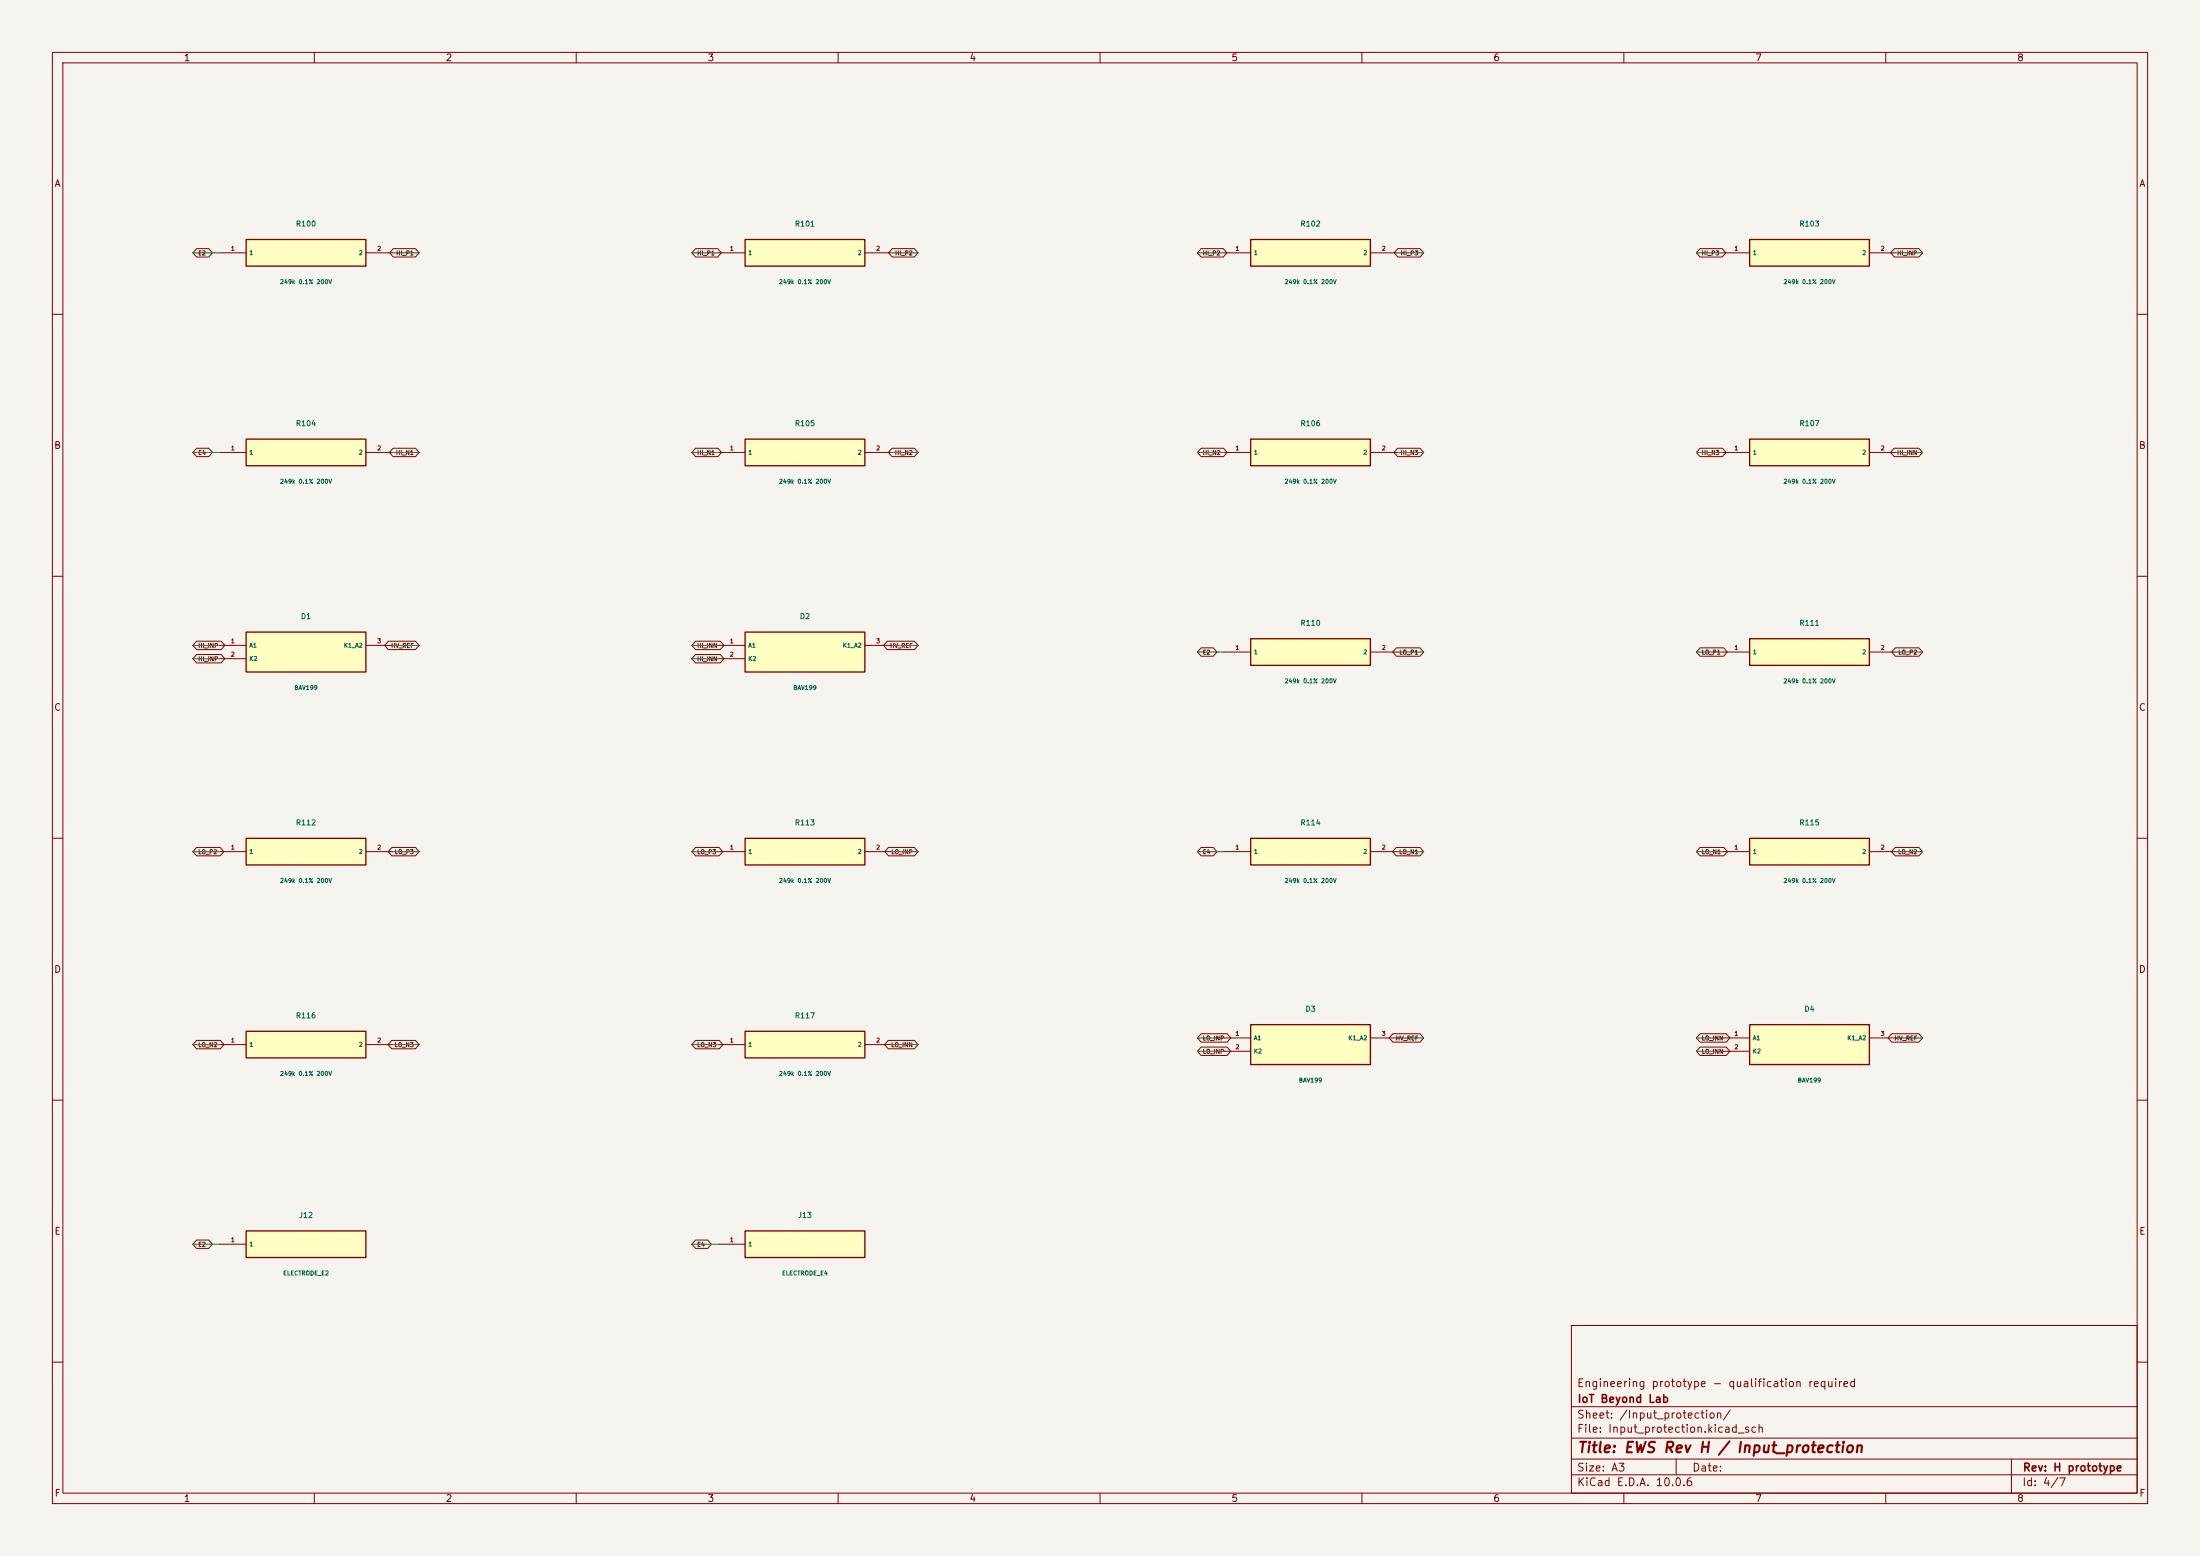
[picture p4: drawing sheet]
(kicad_sch (version 20250114) (generator "eeschema") (paper "A3")
  (title_block (title "EWS Rev H / Input_protection") (rev "H prototype") (company "IoT Beyond Lab") (comment 1 "Engineering prototype - qualification required"))
(lib_symbols (symbol "EWS:R100" (pin_names (offset 0.5)) (in_bom yes) (on_board yes)
  (property "Reference" "R100" (at 0 5.54 0) (effects (font (size 1 1))))
  (property "Value" "249k 0.1% 200V" (at 0 -5.54 0) (effects (font (size 0.8 0.8))))
  (property "Footprint" "EWS:R100" (at 0 0 0) (effects (font (size 1 1)) hide))
  (symbol "R100_0_1" (rectangle (start -11.43 2.54) (end 11.43 -2.54) (stroke (width .254) (type default)) (fill (type background))))
  (symbol "R100_1_1" (pin passive line (at -16.509999999999998 0.0 0) (length 5.08) (name "1" (effects (font (size 0.8 0.8)))) (number "1" (effects (font (size 0.8 0.8)))))(pin passive line (at 16.509999999999998 0.0 180) (length 5.08) (name "2" (effects (font (size 0.8 0.8)))) (number "2" (effects (font (size 0.8 0.8)))))))(symbol "EWS:R101" (pin_names (offset 0.5)) (in_bom yes) (on_board yes)
  (property "Reference" "R101" (at 0 5.54 0) (effects (font (size 1 1))))
  (property "Value" "249k 0.1% 200V" (at 0 -5.54 0) (effects (font (size 0.8 0.8))))
  (property "Footprint" "EWS:R101" (at 0 0 0) (effects (font (size 1 1)) hide))
  (symbol "R101_0_1" (rectangle (start -11.43 2.54) (end 11.43 -2.54) (stroke (width .254) (type default)) (fill (type background))))
  (symbol "R101_1_1" (pin passive line (at -16.509999999999998 0.0 0) (length 5.08) (name "1" (effects (font (size 0.8 0.8)))) (number "1" (effects (font (size 0.8 0.8)))))(pin passive line (at 16.509999999999998 0.0 180) (length 5.08) (name "2" (effects (font (size 0.8 0.8)))) (number "2" (effects (font (size 0.8 0.8)))))))(symbol "EWS:R102" (pin_names (offset 0.5)) (in_bom yes) (on_board yes)
  (property "Reference" "R102" (at 0 5.54 0) (effects (font (size 1 1))))
  (property "Value" "249k 0.1% 200V" (at 0 -5.54 0) (effects (font (size 0.8 0.8))))
  (property "Footprint" "EWS:R102" (at 0 0 0) (effects (font (size 1 1)) hide))
  (symbol "R102_0_1" (rectangle (start -11.43 2.54) (end 11.43 -2.54) (stroke (width .254) (type default)) (fill (type background))))
  (symbol "R102_1_1" (pin passive line (at -16.509999999999998 0.0 0) (length 5.08) (name "1" (effects (font (size 0.8 0.8)))) (number "1" (effects (font (size 0.8 0.8)))))(pin passive line (at 16.509999999999998 0.0 180) (length 5.08) (name "2" (effects (font (size 0.8 0.8)))) (number "2" (effects (font (size 0.8 0.8)))))))(symbol "EWS:R103" (pin_names (offset 0.5)) (in_bom yes) (on_board yes)
  (property "Reference" "R103" (at 0 5.54 0) (effects (font (size 1 1))))
  (property "Value" "249k 0.1% 200V" (at 0 -5.54 0) (effects (font (size 0.8 0.8))))
  (property "Footprint" "EWS:R103" (at 0 0 0) (effects (font (size 1 1)) hide))
  (symbol "R103_0_1" (rectangle (start -11.43 2.54) (end 11.43 -2.54) (stroke (width .254) (type default)) (fill (type background))))
  (symbol "R103_1_1" (pin passive line (at -16.509999999999998 0.0 0) (length 5.08) (name "1" (effects (font (size 0.8 0.8)))) (number "1" (effects (font (size 0.8 0.8)))))(pin passive line (at 16.509999999999998 0.0 180) (length 5.08) (name "2" (effects (font (size 0.8 0.8)))) (number "2" (effects (font (size 0.8 0.8)))))))(symbol "EWS:R104" (pin_names (offset 0.5)) (in_bom yes) (on_board yes)
  (property "Reference" "R104" (at 0 5.54 0) (effects (font (size 1 1))))
  (property "Value" "249k 0.1% 200V" (at 0 -5.54 0) (effects (font (size 0.8 0.8))))
  (property "Footprint" "EWS:R104" (at 0 0 0) (effects (font (size 1 1)) hide))
  (symbol "R104_0_1" (rectangle (start -11.43 2.54) (end 11.43 -2.54) (stroke (width .254) (type default)) (fill (type background))))
  (symbol "R104_1_1" (pin passive line (at -16.509999999999998 0.0 0) (length 5.08) (name "1" (effects (font (size 0.8 0.8)))) (number "1" (effects (font (size 0.8 0.8)))))(pin passive line (at 16.509999999999998 0.0 180) (length 5.08) (name "2" (effects (font (size 0.8 0.8)))) (number "2" (effects (font (size 0.8 0.8)))))))(symbol "EWS:R105" (pin_names (offset 0.5)) (in_bom yes) (on_board yes)
  (property "Reference" "R105" (at 0 5.54 0) (effects (font (size 1 1))))
  (property "Value" "249k 0.1% 200V" (at 0 -5.54 0) (effects (font (size 0.8 0.8))))
  (property "Footprint" "EWS:R105" (at 0 0 0) (effects (font (size 1 1)) hide))
  (symbol "R105_0_1" (rectangle (start -11.43 2.54) (end 11.43 -2.54) (stroke (width .254) (type default)) (fill (type background))))
  (symbol "R105_1_1" (pin passive line (at -16.509999999999998 0.0 0) (length 5.08) (name "1" (effects (font (size 0.8 0.8)))) (number "1" (effects (font (size 0.8 0.8)))))(pin passive line (at 16.509999999999998 0.0 180) (length 5.08) (name "2" (effects (font (size 0.8 0.8)))) (number "2" (effects (font (size 0.8 0.8)))))))(symbol "EWS:R106" (pin_names (offset 0.5)) (in_bom yes) (on_board yes)
  (property "Reference" "R106" (at 0 5.54 0) (effects (font (size 1 1))))
  (property "Value" "249k 0.1% 200V" (at 0 -5.54 0) (effects (font (size 0.8 0.8))))
  (property "Footprint" "EWS:R106" (at 0 0 0) (effects (font (size 1 1)) hide))
  (symbol "R106_0_1" (rectangle (start -11.43 2.54) (end 11.43 -2.54) (stroke (width .254) (type default)) (fill (type background))))
  (symbol "R106_1_1" (pin passive line (at -16.509999999999998 0.0 0) (length 5.08) (name "1" (effects (font (size 0.8 0.8)))) (number "1" (effects (font (size 0.8 0.8)))))(pin passive line (at 16.509999999999998 0.0 180) (length 5.08) (name "2" (effects (font (size 0.8 0.8)))) (number "2" (effects (font (size 0.8 0.8)))))))(symbol "EWS:R107" (pin_names (offset 0.5)) (in_bom yes) (on_board yes)
  (property "Reference" "R107" (at 0 5.54 0) (effects (font (size 1 1))))
  (property "Value" "249k 0.1% 200V" (at 0 -5.54 0) (effects (font (size 0.8 0.8))))
  (property "Footprint" "EWS:R107" (at 0 0 0) (effects (font (size 1 1)) hide))
  (symbol "R107_0_1" (rectangle (start -11.43 2.54) (end 11.43 -2.54) (stroke (width .254) (type default)) (fill (type background))))
  (symbol "R107_1_1" (pin passive line (at -16.509999999999998 0.0 0) (length 5.08) (name "1" (effects (font (size 0.8 0.8)))) (number "1" (effects (font (size 0.8 0.8)))))(pin passive line (at 16.509999999999998 0.0 180) (length 5.08) (name "2" (effects (font (size 0.8 0.8)))) (number "2" (effects (font (size 0.8 0.8)))))))(symbol "EWS:D1" (pin_names (offset 0.5)) (in_bom yes) (on_board yes)
  (property "Reference" "D1" (at 0 6.8100000000000005 0) (effects (font (size 1 1))))
  (property "Value" "BAV199" (at 0 -6.8100000000000005 0) (effects (font (size 0.8 0.8))))
  (property "Footprint" "EWS:D1" (at 0 0 0) (effects (font (size 1 1)) hide))
  (symbol "D1_0_1" (rectangle (start -11.43 3.81) (end 11.43 -3.81) (stroke (width .254) (type default)) (fill (type background))))
  (symbol "D1_1_1" (pin passive line (at -16.509999999999998 1.27 0) (length 5.08) (name "A1" (effects (font (size 0.8 0.8)))) (number "1" (effects (font (size 0.8 0.8)))))(pin passive line (at -16.509999999999998 -1.27 0) (length 5.08) (name "K2" (effects (font (size 0.8 0.8)))) (number "2" (effects (font (size 0.8 0.8)))))(pin passive line (at 16.509999999999998 1.27 180) (length 5.08) (name "K1_A2" (effects (font (size 0.8 0.8)))) (number "3" (effects (font (size 0.8 0.8)))))))(symbol "EWS:D2" (pin_names (offset 0.5)) (in_bom yes) (on_board yes)
  (property "Reference" "D2" (at 0 6.8100000000000005 0) (effects (font (size 1 1))))
  (property "Value" "BAV199" (at 0 -6.8100000000000005 0) (effects (font (size 0.8 0.8))))
  (property "Footprint" "EWS:D2" (at 0 0 0) (effects (font (size 1 1)) hide))
  (symbol "D2_0_1" (rectangle (start -11.43 3.81) (end 11.43 -3.81) (stroke (width .254) (type default)) (fill (type background))))
  (symbol "D2_1_1" (pin passive line (at -16.509999999999998 1.27 0) (length 5.08) (name "A1" (effects (font (size 0.8 0.8)))) (number "1" (effects (font (size 0.8 0.8)))))(pin passive line (at -16.509999999999998 -1.27 0) (length 5.08) (name "K2" (effects (font (size 0.8 0.8)))) (number "2" (effects (font (size 0.8 0.8)))))(pin passive line (at 16.509999999999998 1.27 180) (length 5.08) (name "K1_A2" (effects (font (size 0.8 0.8)))) (number "3" (effects (font (size 0.8 0.8)))))))(symbol "EWS:R110" (pin_names (offset 0.5)) (in_bom yes) (on_board yes)
  (property "Reference" "R110" (at 0 5.54 0) (effects (font (size 1 1))))
  (property "Value" "249k 0.1% 200V" (at 0 -5.54 0) (effects (font (size 0.8 0.8))))
  (property "Footprint" "EWS:R110" (at 0 0 0) (effects (font (size 1 1)) hide))
  (symbol "R110_0_1" (rectangle (start -11.43 2.54) (end 11.43 -2.54) (stroke (width .254) (type default)) (fill (type background))))
  (symbol "R110_1_1" (pin passive line (at -16.509999999999998 0.0 0) (length 5.08) (name "1" (effects (font (size 0.8 0.8)))) (number "1" (effects (font (size 0.8 0.8)))))(pin passive line (at 16.509999999999998 0.0 180) (length 5.08) (name "2" (effects (font (size 0.8 0.8)))) (number "2" (effects (font (size 0.8 0.8)))))))(symbol "EWS:R111" (pin_names (offset 0.5)) (in_bom yes) (on_board yes)
  (property "Reference" "R111" (at 0 5.54 0) (effects (font (size 1 1))))
  (property "Value" "249k 0.1% 200V" (at 0 -5.54 0) (effects (font (size 0.8 0.8))))
  (property "Footprint" "EWS:R111" (at 0 0 0) (effects (font (size 1 1)) hide))
  (symbol "R111_0_1" (rectangle (start -11.43 2.54) (end 11.43 -2.54) (stroke (width .254) (type default)) (fill (type background))))
  (symbol "R111_1_1" (pin passive line (at -16.509999999999998 0.0 0) (length 5.08) (name "1" (effects (font (size 0.8 0.8)))) (number "1" (effects (font (size 0.8 0.8)))))(pin passive line (at 16.509999999999998 0.0 180) (length 5.08) (name "2" (effects (font (size 0.8 0.8)))) (number "2" (effects (font (size 0.8 0.8)))))))(symbol "EWS:R112" (pin_names (offset 0.5)) (in_bom yes) (on_board yes)
  (property "Reference" "R112" (at 0 5.54 0) (effects (font (size 1 1))))
  (property "Value" "249k 0.1% 200V" (at 0 -5.54 0) (effects (font (size 0.8 0.8))))
  (property "Footprint" "EWS:R112" (at 0 0 0) (effects (font (size 1 1)) hide))
  (symbol "R112_0_1" (rectangle (start -11.43 2.54) (end 11.43 -2.54) (stroke (width .254) (type default)) (fill (type background))))
  (symbol "R112_1_1" (pin passive line (at -16.509999999999998 0.0 0) (length 5.08) (name "1" (effects (font (size 0.8 0.8)))) (number "1" (effects (font (size 0.8 0.8)))))(pin passive line (at 16.509999999999998 0.0 180) (length 5.08) (name "2" (effects (font (size 0.8 0.8)))) (number "2" (effects (font (size 0.8 0.8)))))))(symbol "EWS:R113" (pin_names (offset 0.5)) (in_bom yes) (on_board yes)
  (property "Reference" "R113" (at 0 5.54 0) (effects (font (size 1 1))))
  (property "Value" "249k 0.1% 200V" (at 0 -5.54 0) (effects (font (size 0.8 0.8))))
  (property "Footprint" "EWS:R113" (at 0 0 0) (effects (font (size 1 1)) hide))
  (symbol "R113_0_1" (rectangle (start -11.43 2.54) (end 11.43 -2.54) (stroke (width .254) (type default)) (fill (type background))))
  (symbol "R113_1_1" (pin passive line (at -16.509999999999998 0.0 0) (length 5.08) (name "1" (effects (font (size 0.8 0.8)))) (number "1" (effects (font (size 0.8 0.8)))))(pin passive line (at 16.509999999999998 0.0 180) (length 5.08) (name "2" (effects (font (size 0.8 0.8)))) (number "2" (effects (font (size 0.8 0.8)))))))(symbol "EWS:R114" (pin_names (offset 0.5)) (in_bom yes) (on_board yes)
  (property "Reference" "R114" (at 0 5.54 0) (effects (font (size 1 1))))
  (property "Value" "249k 0.1% 200V" (at 0 -5.54 0) (effects (font (size 0.8 0.8))))
  (property "Footprint" "EWS:R114" (at 0 0 0) (effects (font (size 1 1)) hide))
  (symbol "R114_0_1" (rectangle (start -11.43 2.54) (end 11.43 -2.54) (stroke (width .254) (type default)) (fill (type background))))
  (symbol "R114_1_1" (pin passive line (at -16.509999999999998 0.0 0) (length 5.08) (name "1" (effects (font (size 0.8 0.8)))) (number "1" (effects (font (size 0.8 0.8)))))(pin passive line (at 16.509999999999998 0.0 180) (length 5.08) (name "2" (effects (font (size 0.8 0.8)))) (number "2" (effects (font (size 0.8 0.8)))))))(symbol "EWS:R115" (pin_names (offset 0.5)) (in_bom yes) (on_board yes)
  (property "Reference" "R115" (at 0 5.54 0) (effects (font (size 1 1))))
  (property "Value" "249k 0.1% 200V" (at 0 -5.54 0) (effects (font (size 0.8 0.8))))
  (property "Footprint" "EWS:R115" (at 0 0 0) (effects (font (size 1 1)) hide))
  (symbol "R115_0_1" (rectangle (start -11.43 2.54) (end 11.43 -2.54) (stroke (width .254) (type default)) (fill (type background))))
  (symbol "R115_1_1" (pin passive line (at -16.509999999999998 0.0 0) (length 5.08) (name "1" (effects (font (size 0.8 0.8)))) (number "1" (effects (font (size 0.8 0.8)))))(pin passive line (at 16.509999999999998 0.0 180) (length 5.08) (name "2" (effects (font (size 0.8 0.8)))) (number "2" (effects (font (size 0.8 0.8)))))))(symbol "EWS:R116" (pin_names (offset 0.5)) (in_bom yes) (on_board yes)
  (property "Reference" "R116" (at 0 5.54 0) (effects (font (size 1 1))))
  (property "Value" "249k 0.1% 200V" (at 0 -5.54 0) (effects (font (size 0.8 0.8))))
  (property "Footprint" "EWS:R116" (at 0 0 0) (effects (font (size 1 1)) hide))
  (symbol "R116_0_1" (rectangle (start -11.43 2.54) (end 11.43 -2.54) (stroke (width .254) (type default)) (fill (type background))))
  (symbol "R116_1_1" (pin passive line (at -16.509999999999998 0.0 0) (length 5.08) (name "1" (effects (font (size 0.8 0.8)))) (number "1" (effects (font (size 0.8 0.8)))))(pin passive line (at 16.509999999999998 0.0 180) (length 5.08) (name "2" (effects (font (size 0.8 0.8)))) (number "2" (effects (font (size 0.8 0.8)))))))(symbol "EWS:R117" (pin_names (offset 0.5)) (in_bom yes) (on_board yes)
  (property "Reference" "R117" (at 0 5.54 0) (effects (font (size 1 1))))
  (property "Value" "249k 0.1% 200V" (at 0 -5.54 0) (effects (font (size 0.8 0.8))))
  (property "Footprint" "EWS:R117" (at 0 0 0) (effects (font (size 1 1)) hide))
  (symbol "R117_0_1" (rectangle (start -11.43 2.54) (end 11.43 -2.54) (stroke (width .254) (type default)) (fill (type background))))
  (symbol "R117_1_1" (pin passive line (at -16.509999999999998 0.0 0) (length 5.08) (name "1" (effects (font (size 0.8 0.8)))) (number "1" (effects (font (size 0.8 0.8)))))(pin passive line (at 16.509999999999998 0.0 180) (length 5.08) (name "2" (effects (font (size 0.8 0.8)))) (number "2" (effects (font (size 0.8 0.8)))))))(symbol "EWS:D3" (pin_names (offset 0.5)) (in_bom yes) (on_board yes)
  (property "Reference" "D3" (at 0 6.8100000000000005 0) (effects (font (size 1 1))))
  (property "Value" "BAV199" (at 0 -6.8100000000000005 0) (effects (font (size 0.8 0.8))))
  (property "Footprint" "EWS:D3" (at 0 0 0) (effects (font (size 1 1)) hide))
  (symbol "D3_0_1" (rectangle (start -11.43 3.81) (end 11.43 -3.81) (stroke (width .254) (type default)) (fill (type background))))
  (symbol "D3_1_1" (pin passive line (at -16.509999999999998 1.27 0) (length 5.08) (name "A1" (effects (font (size 0.8 0.8)))) (number "1" (effects (font (size 0.8 0.8)))))(pin passive line (at -16.509999999999998 -1.27 0) (length 5.08) (name "K2" (effects (font (size 0.8 0.8)))) (number "2" (effects (font (size 0.8 0.8)))))(pin passive line (at 16.509999999999998 1.27 180) (length 5.08) (name "K1_A2" (effects (font (size 0.8 0.8)))) (number "3" (effects (font (size 0.8 0.8)))))))(symbol "EWS:D4" (pin_names (offset 0.5)) (in_bom yes) (on_board yes)
  (property "Reference" "D4" (at 0 6.8100000000000005 0) (effects (font (size 1 1))))
  (property "Value" "BAV199" (at 0 -6.8100000000000005 0) (effects (font (size 0.8 0.8))))
  (property "Footprint" "EWS:D4" (at 0 0 0) (effects (font (size 1 1)) hide))
  (symbol "D4_0_1" (rectangle (start -11.43 3.81) (end 11.43 -3.81) (stroke (width .254) (type default)) (fill (type background))))
  (symbol "D4_1_1" (pin passive line (at -16.509999999999998 1.27 0) (length 5.08) (name "A1" (effects (font (size 0.8 0.8)))) (number "1" (effects (font (size 0.8 0.8)))))(pin passive line (at -16.509999999999998 -1.27 0) (length 5.08) (name "K2" (effects (font (size 0.8 0.8)))) (number "2" (effects (font (size 0.8 0.8)))))(pin passive line (at 16.509999999999998 1.27 180) (length 5.08) (name "K1_A2" (effects (font (size 0.8 0.8)))) (number "3" (effects (font (size 0.8 0.8)))))))(symbol "EWS:J12" (pin_names (offset 0.5)) (in_bom yes) (on_board yes)
  (property "Reference" "J12" (at 0 5.54 0) (effects (font (size 1 1))))
  (property "Value" "ELECTRODE_E2" (at 0 -5.54 0) (effects (font (size 0.8 0.8))))
  (property "Footprint" "EWS:J12" (at 0 0 0) (effects (font (size 1 1)) hide))
  (symbol "J12_0_1" (rectangle (start -11.43 2.54) (end 11.43 -2.54) (stroke (width .254) (type default)) (fill (type background))))
  (symbol "J12_1_1" (pin passive line (at -16.509999999999998 0.0 0) (length 5.08) (name "1" (effects (font (size 0.8 0.8)))) (number "1" (effects (font (size 0.8 0.8)))))))(symbol "EWS:J13" (pin_names (offset 0.5)) (in_bom yes) (on_board yes)
  (property "Reference" "J13" (at 0 5.54 0) (effects (font (size 1 1))))
  (property "Value" "ELECTRODE_E4" (at 0 -5.54 0) (effects (font (size 0.8 0.8))))
  (property "Footprint" "EWS:J13" (at 0 0 0) (effects (font (size 1 1)) hide))
  (symbol "J13_0_1" (rectangle (start -11.43 2.54) (end 11.43 -2.54) (stroke (width .254) (type default)) (fill (type background))))
  (symbol "J13_1_1" (pin passive line (at -16.509999999999998 0.0 0) (length 5.08) (name "1" (effects (font (size 0.8 0.8)))) (number "1" (effects (font (size 0.8 0.8))))))))
(symbol (lib_id "EWS:R100") (at 58.42 48.26 0) (unit 1) (in_bom yes) (on_board yes) (dnp no)
    (property "Reference" "R100" (at 58.42 42.72 0) (effects (font (size 1 1))))
    (property "Value" "249k 0.1% 200V" (at 58.42 53.8 0) (effects (font (size 0.8 0.8))))
    (property "Footprint" "EWS:R100" (at 58.42 48.26 0) (effects (font (size 1 1)) hide)))(symbol (lib_id "EWS:R101") (at 153.67000000000002 48.26 0) (unit 1) (in_bom yes) (on_board yes) (dnp no)
    (property "Reference" "R101" (at 153.67000000000002 42.72 0) (effects (font (size 1 1))))
    (property "Value" "249k 0.1% 200V" (at 153.67000000000002 53.8 0) (effects (font (size 0.8 0.8))))
    (property "Footprint" "EWS:R101" (at 153.67000000000002 48.26 0) (effects (font (size 1 1)) hide)))(symbol (lib_id "EWS:R102") (at 250.19 48.26 0) (unit 1) (in_bom yes) (on_board yes) (dnp no)
    (property "Reference" "R102" (at 250.19 42.72 0) (effects (font (size 1 1))))
    (property "Value" "249k 0.1% 200V" (at 250.19 53.8 0) (effects (font (size 0.8 0.8))))
    (property "Footprint" "EWS:R102" (at 250.19 48.26 0) (effects (font (size 1 1)) hide)))(symbol (lib_id "EWS:R103") (at 345.44 48.26 0) (unit 1) (in_bom yes) (on_board yes) (dnp no)
    (property "Reference" "R103" (at 345.44 42.72 0) (effects (font (size 1 1))))
    (property "Value" "249k 0.1% 200V" (at 345.44 53.8 0) (effects (font (size 0.8 0.8))))
    (property "Footprint" "EWS:R103" (at 345.44 48.26 0) (effects (font (size 1 1)) hide)))(symbol (lib_id "EWS:R104") (at 58.42 86.36 0) (unit 1) (in_bom yes) (on_board yes) (dnp no)
    (property "Reference" "R104" (at 58.42 80.82 0) (effects (font (size 1 1))))
    (property "Value" "249k 0.1% 200V" (at 58.42 91.9 0) (effects (font (size 0.8 0.8))))
    (property "Footprint" "EWS:R104" (at 58.42 86.36 0) (effects (font (size 1 1)) hide)))(symbol (lib_id "EWS:R105") (at 153.67000000000002 86.36 0) (unit 1) (in_bom yes) (on_board yes) (dnp no)
    (property "Reference" "R105" (at 153.67000000000002 80.82 0) (effects (font (size 1 1))))
    (property "Value" "249k 0.1% 200V" (at 153.67000000000002 91.9 0) (effects (font (size 0.8 0.8))))
    (property "Footprint" "EWS:R105" (at 153.67000000000002 86.36 0) (effects (font (size 1 1)) hide)))(symbol (lib_id "EWS:R106") (at 250.19 86.36 0) (unit 1) (in_bom yes) (on_board yes) (dnp no)
    (property "Reference" "R106" (at 250.19 80.82 0) (effects (font (size 1 1))))
    (property "Value" "249k 0.1% 200V" (at 250.19 91.9 0) (effects (font (size 0.8 0.8))))
    (property "Footprint" "EWS:R106" (at 250.19 86.36 0) (effects (font (size 1 1)) hide)))(symbol (lib_id "EWS:R107") (at 345.44 86.36 0) (unit 1) (in_bom yes) (on_board yes) (dnp no)
    (property "Reference" "R107" (at 345.44 80.82 0) (effects (font (size 1 1))))
    (property "Value" "249k 0.1% 200V" (at 345.44 91.9 0) (effects (font (size 0.8 0.8))))
    (property "Footprint" "EWS:R107" (at 345.44 86.36 0) (effects (font (size 1 1)) hide)))(symbol (lib_id "EWS:D1") (at 58.42 124.46000000000001 0) (unit 1) (in_bom yes) (on_board yes) (dnp no)
    (property "Reference" "D1" (at 58.42 117.65 0) (effects (font (size 1 1))))
    (property "Value" "BAV199" (at 58.42 131.27 0) (effects (font (size 0.8 0.8))))
    (property "Footprint" "EWS:D1" (at 58.42 124.46000000000001 0) (effects (font (size 1 1)) hide)))(symbol (lib_id "EWS:D2") (at 153.67000000000002 124.46000000000001 0) (unit 1) (in_bom yes) (on_board yes) (dnp no)
    (property "Reference" "D2" (at 153.67000000000002 117.65 0) (effects (font (size 1 1))))
    (property "Value" "BAV199" (at 153.67000000000002 131.27 0) (effects (font (size 0.8 0.8))))
    (property "Footprint" "EWS:D2" (at 153.67000000000002 124.46000000000001 0) (effects (font (size 1 1)) hide)))(symbol (lib_id "EWS:R110") (at 250.19 124.46000000000001 0) (unit 1) (in_bom yes) (on_board yes) (dnp no)
    (property "Reference" "R110" (at 250.19 118.92 0) (effects (font (size 1 1))))
    (property "Value" "249k 0.1% 200V" (at 250.19 130.0 0) (effects (font (size 0.8 0.8))))
    (property "Footprint" "EWS:R110" (at 250.19 124.46000000000001 0) (effects (font (size 1 1)) hide)))(symbol (lib_id "EWS:R111") (at 345.44 124.46000000000001 0) (unit 1) (in_bom yes) (on_board yes) (dnp no)
    (property "Reference" "R111" (at 345.44 118.92 0) (effects (font (size 1 1))))
    (property "Value" "249k 0.1% 200V" (at 345.44 130.0 0) (effects (font (size 0.8 0.8))))
    (property "Footprint" "EWS:R111" (at 345.44 124.46000000000001 0) (effects (font (size 1 1)) hide)))(symbol (lib_id "EWS:R112") (at 58.42 162.56 0) (unit 1) (in_bom yes) (on_board yes) (dnp no)
    (property "Reference" "R112" (at 58.42 157.02 0) (effects (font (size 1 1))))
    (property "Value" "249k 0.1% 200V" (at 58.42 168.1 0) (effects (font (size 0.8 0.8))))
    (property "Footprint" "EWS:R112" (at 58.42 162.56 0) (effects (font (size 1 1)) hide)))(symbol (lib_id "EWS:R113") (at 153.67000000000002 162.56 0) (unit 1) (in_bom yes) (on_board yes) (dnp no)
    (property "Reference" "R113" (at 153.67000000000002 157.02 0) (effects (font (size 1 1))))
    (property "Value" "249k 0.1% 200V" (at 153.67000000000002 168.1 0) (effects (font (size 0.8 0.8))))
    (property "Footprint" "EWS:R113" (at 153.67000000000002 162.56 0) (effects (font (size 1 1)) hide)))(symbol (lib_id "EWS:R114") (at 250.19 162.56 0) (unit 1) (in_bom yes) (on_board yes) (dnp no)
    (property "Reference" "R114" (at 250.19 157.02 0) (effects (font (size 1 1))))
    (property "Value" "249k 0.1% 200V" (at 250.19 168.1 0) (effects (font (size 0.8 0.8))))
    (property "Footprint" "EWS:R114" (at 250.19 162.56 0) (effects (font (size 1 1)) hide)))(symbol (lib_id "EWS:R115") (at 345.44 162.56 0) (unit 1) (in_bom yes) (on_board yes) (dnp no)
    (property "Reference" "R115" (at 345.44 157.02 0) (effects (font (size 1 1))))
    (property "Value" "249k 0.1% 200V" (at 345.44 168.1 0) (effects (font (size 0.8 0.8))))
    (property "Footprint" "EWS:R115" (at 345.44 162.56 0) (effects (font (size 1 1)) hide)))(symbol (lib_id "EWS:R116") (at 58.42 199.39000000000001 0) (unit 1) (in_bom yes) (on_board yes) (dnp no)
    (property "Reference" "R116" (at 58.42 193.85000000000002 0) (effects (font (size 1 1))))
    (property "Value" "249k 0.1% 200V" (at 58.42 204.93 0) (effects (font (size 0.8 0.8))))
    (property "Footprint" "EWS:R116" (at 58.42 199.39000000000001 0) (effects (font (size 1 1)) hide)))(symbol (lib_id "EWS:R117") (at 153.67000000000002 199.39000000000001 0) (unit 1) (in_bom yes) (on_board yes) (dnp no)
    (property "Reference" "R117" (at 153.67000000000002 193.85000000000002 0) (effects (font (size 1 1))))
    (property "Value" "249k 0.1% 200V" (at 153.67000000000002 204.93 0) (effects (font (size 0.8 0.8))))
    (property "Footprint" "EWS:R117" (at 153.67000000000002 199.39000000000001 0) (effects (font (size 1 1)) hide)))(symbol (lib_id "EWS:D3") (at 250.19 199.39000000000001 0) (unit 1) (in_bom yes) (on_board yes) (dnp no)
    (property "Reference" "D3" (at 250.19 192.58 0) (effects (font (size 1 1))))
    (property "Value" "BAV199" (at 250.19 206.20000000000002 0) (effects (font (size 0.8 0.8))))
    (property "Footprint" "EWS:D3" (at 250.19 199.39000000000001 0) (effects (font (size 1 1)) hide)))(symbol (lib_id "EWS:D4") (at 345.44 199.39000000000001 0) (unit 1) (in_bom yes) (on_board yes) (dnp no)
    (property "Reference" "D4" (at 345.44 192.58 0) (effects (font (size 1 1))))
    (property "Value" "BAV199" (at 345.44 206.20000000000002 0) (effects (font (size 0.8 0.8))))
    (property "Footprint" "EWS:D4" (at 345.44 199.39000000000001 0) (effects (font (size 1 1)) hide)))(symbol (lib_id "EWS:J12") (at 58.42 237.49 0) (unit 1) (in_bom yes) (on_board yes) (dnp no)
    (property "Reference" "J12" (at 58.42 231.95000000000002 0) (effects (font (size 1 1))))
    (property "Value" "ELECTRODE_E2" (at 58.42 243.03 0) (effects (font (size 0.8 0.8))))
    (property "Footprint" "EWS:J12" (at 58.42 237.49 0) (effects (font (size 1 1)) hide)))(symbol (lib_id "EWS:J13") (at 153.67000000000002 237.49 0) (unit 1) (in_bom yes) (on_board yes) (dnp no)
    (property "Reference" "J13" (at 153.67000000000002 231.95000000000002 0) (effects (font (size 1 1))))
    (property "Value" "ELECTRODE_E4" (at 153.67000000000002 243.03 0) (effects (font (size 0.8 0.8))))
    (property "Footprint" "EWS:J13" (at 153.67000000000002 237.49 0) (effects (font (size 1 1)) hide)))(wire (pts (xy 41.910000000000004 48.26) (xy 36.830000000000005 48.26)) (stroke (width 0) (type default)))(global_label "E2" (shape bidirectional) (at 36.830000000000005 48.26 0) (effects (font (size .8 .8)) (justify left)))(wire (pts (xy 74.93 48.26) (xy 80.01 48.26)) (stroke (width 0) (type default)))(global_label "HI_P1" (shape bidirectional) (at 80.01 48.26 180) (effects (font (size .8 .8)) (justify right)))(wire (pts (xy 137.16000000000003 48.26) (xy 132.08 48.26)) (stroke (width 0) (type default)))(global_label "HI_P1" (shape bidirectional) (at 132.08 48.26 0) (effects (font (size .8 .8)) (justify left)))(wire (pts (xy 170.18 48.26) (xy 175.26000000000002 48.26)) (stroke (width 0) (type default)))(global_label "HI_P2" (shape bidirectional) (at 175.26000000000002 48.26 180) (effects (font (size .8 .8)) (justify right)))(wire (pts (xy 233.68 48.26) (xy 228.6 48.26)) (stroke (width 0) (type default)))(global_label "HI_P2" (shape bidirectional) (at 228.6 48.26 0) (effects (font (size .8 .8)) (justify left)))(wire (pts (xy 266.7 48.26) (xy 271.78 48.26)) (stroke (width 0) (type default)))(global_label "HI_P3" (shape bidirectional) (at 271.78 48.26 180) (effects (font (size .8 .8)) (justify right)))(wire (pts (xy 328.93 48.26) (xy 323.85 48.26)) (stroke (width 0) (type default)))(global_label "HI_P3" (shape bidirectional) (at 323.85 48.26 0) (effects (font (size .8 .8)) (justify left)))(wire (pts (xy 361.95 48.26) (xy 367.03 48.26)) (stroke (width 0) (type default)))(global_label "HI_INP" (shape bidirectional) (at 367.03 48.26 180) (effects (font (size .8 .8)) (justify right)))(wire (pts (xy 41.910000000000004 86.36) (xy 36.830000000000005 86.36)) (stroke (width 0) (type default)))(global_label "E4" (shape bidirectional) (at 36.830000000000005 86.36 0) (effects (font (size .8 .8)) (justify left)))(wire (pts (xy 74.93 86.36) (xy 80.01 86.36)) (stroke (width 0) (type default)))(global_label "HI_N1" (shape bidirectional) (at 80.01 86.36 180) (effects (font (size .8 .8)) (justify right)))(wire (pts (xy 137.16000000000003 86.36) (xy 132.08 86.36)) (stroke (width 0) (type default)))(global_label "HI_N1" (shape bidirectional) (at 132.08 86.36 0) (effects (font (size .8 .8)) (justify left)))(wire (pts (xy 170.18 86.36) (xy 175.26000000000002 86.36)) (stroke (width 0) (type default)))(global_label "HI_N2" (shape bidirectional) (at 175.26000000000002 86.36 180) (effects (font (size .8 .8)) (justify right)))(wire (pts (xy 233.68 86.36) (xy 228.6 86.36)) (stroke (width 0) (type default)))(global_label "HI_N2" (shape bidirectional) (at 228.6 86.36 0) (effects (font (size .8 .8)) (justify left)))(wire (pts (xy 266.7 86.36) (xy 271.78 86.36)) (stroke (width 0) (type default)))(global_label "HI_N3" (shape bidirectional) (at 271.78 86.36 180) (effects (font (size .8 .8)) (justify right)))(wire (pts (xy 328.93 86.36) (xy 323.85 86.36)) (stroke (width 0) (type default)))(global_label "HI_N3" (shape bidirectional) (at 323.85 86.36 0) (effects (font (size .8 .8)) (justify left)))(wire (pts (xy 361.95 86.36) (xy 367.03 86.36)) (stroke (width 0) (type default)))(global_label "HI_INN" (shape bidirectional) (at 367.03 86.36 180) (effects (font (size .8 .8)) (justify right)))(wire (pts (xy 41.910000000000004 123.19000000000001) (xy 36.830000000000005 123.19000000000001)) (stroke (width 0) (type default)))(global_label "HI_INP" (shape bidirectional) (at 36.830000000000005 123.19000000000001 0) (effects (font (size .8 .8)) (justify left)))(wire (pts (xy 41.910000000000004 125.73) (xy 36.830000000000005 125.73)) (stroke (width 0) (type default)))(global_label "HI_INP" (shape bidirectional) (at 36.830000000000005 125.73 0) (effects (font (size .8 .8)) (justify left)))(wire (pts (xy 74.93 123.19000000000001) (xy 80.01 123.19000000000001)) (stroke (width 0) (type default)))(global_label "HV_REF" (shape bidirectional) (at 80.01 123.19000000000001 180) (effects (font (size .8 .8)) (justify right)))(wire (pts (xy 137.16000000000003 123.19000000000001) (xy 132.08 123.19000000000001)) (stroke (width 0) (type default)))(global_label "HI_INN" (shape bidirectional) (at 132.08 123.19000000000001 0) (effects (font (size .8 .8)) (justify left)))(wire (pts (xy 137.16000000000003 125.73) (xy 132.08 125.73)) (stroke (width 0) (type default)))(global_label "HI_INN" (shape bidirectional) (at 132.08 125.73 0) (effects (font (size .8 .8)) (justify left)))(wire (pts (xy 170.18 123.19000000000001) (xy 175.26000000000002 123.19000000000001)) (stroke (width 0) (type default)))(global_label "HV_REF" (shape bidirectional) (at 175.26000000000002 123.19000000000001 180) (effects (font (size .8 .8)) (justify right)))(wire (pts (xy 233.68 124.46000000000001) (xy 228.6 124.46000000000001)) (stroke (width 0) (type default)))(global_label "E2" (shape bidirectional) (at 228.6 124.46000000000001 0) (effects (font (size .8 .8)) (justify left)))(wire (pts (xy 266.7 124.46000000000001) (xy 271.78 124.46000000000001)) (stroke (width 0) (type default)))(global_label "LO_P1" (shape bidirectional) (at 271.78 124.46000000000001 180) (effects (font (size .8 .8)) (justify right)))(wire (pts (xy 328.93 124.46000000000001) (xy 323.85 124.46000000000001)) (stroke (width 0) (type default)))(global_label "LO_P1" (shape bidirectional) (at 323.85 124.46000000000001 0) (effects (font (size .8 .8)) (justify left)))(wire (pts (xy 361.95 124.46000000000001) (xy 367.03 124.46000000000001)) (stroke (width 0) (type default)))(global_label "LO_P2" (shape bidirectional) (at 367.03 124.46000000000001 180) (effects (font (size .8 .8)) (justify right)))(wire (pts (xy 41.910000000000004 162.56) (xy 36.830000000000005 162.56)) (stroke (width 0) (type default)))(global_label "LO_P2" (shape bidirectional) (at 36.830000000000005 162.56 0) (effects (font (size .8 .8)) (justify left)))(wire (pts (xy 74.93 162.56) (xy 80.01 162.56)) (stroke (width 0) (type default)))(global_label "LO_P3" (shape bidirectional) (at 80.01 162.56 180) (effects (font (size .8 .8)) (justify right)))(wire (pts (xy 137.16000000000003 162.56) (xy 132.08 162.56)) (stroke (width 0) (type default)))(global_label "LO_P3" (shape bidirectional) (at 132.08 162.56 0) (effects (font (size .8 .8)) (justify left)))(wire (pts (xy 170.18 162.56) (xy 175.26000000000002 162.56)) (stroke (width 0) (type default)))(global_label "LO_INP" (shape bidirectional) (at 175.26000000000002 162.56 180) (effects (font (size .8 .8)) (justify right)))(wire (pts (xy 233.68 162.56) (xy 228.6 162.56)) (stroke (width 0) (type default)))(global_label "E4" (shape bidirectional) (at 228.6 162.56 0) (effects (font (size .8 .8)) (justify left)))(wire (pts (xy 266.7 162.56) (xy 271.78 162.56)) (stroke (width 0) (type default)))(global_label "LO_N1" (shape bidirectional) (at 271.78 162.56 180) (effects (font (size .8 .8)) (justify right)))(wire (pts (xy 328.93 162.56) (xy 323.85 162.56)) (stroke (width 0) (type default)))(global_label "LO_N1" (shape bidirectional) (at 323.85 162.56 0) (effects (font (size .8 .8)) (justify left)))(wire (pts (xy 361.95 162.56) (xy 367.03 162.56)) (stroke (width 0) (type default)))(global_label "LO_N2" (shape bidirectional) (at 367.03 162.56 180) (effects (font (size .8 .8)) (justify right)))(wire (pts (xy 41.910000000000004 199.39000000000001) (xy 36.830000000000005 199.39000000000001)) (stroke (width 0) (type default)))(global_label "LO_N2" (shape bidirectional) (at 36.830000000000005 199.39000000000001 0) (effects (font (size .8 .8)) (justify left)))(wire (pts (xy 74.93 199.39000000000001) (xy 80.01 199.39000000000001)) (stroke (width 0) (type default)))(global_label "LO_N3" (shape bidirectional) (at 80.01 199.39000000000001 180) (effects (font (size .8 .8)) (justify right)))(wire (pts (xy 137.16000000000003 199.39000000000001) (xy 132.08 199.39000000000001)) (stroke (width 0) (type default)))(global_label "LO_N3" (shape bidirectional) (at 132.08 199.39000000000001 0) (effects (font (size .8 .8)) (justify left)))(wire (pts (xy 170.18 199.39000000000001) (xy 175.26000000000002 199.39000000000001)) (stroke (width 0) (type default)))(global_label "LO_INN" (shape bidirectional) (at 175.26000000000002 199.39000000000001 180) (effects (font (size .8 .8)) (justify right)))(wire (pts (xy 233.68 198.12) (xy 228.6 198.12)) (stroke (width 0) (type default)))(global_label "LO_INP" (shape bidirectional) (at 228.6 198.12 0) (effects (font (size .8 .8)) (justify left)))(wire (pts (xy 233.68 200.66000000000003) (xy 228.6 200.66000000000003)) (stroke (width 0) (type default)))(global_label "LO_INP" (shape bidirectional) (at 228.6 200.66000000000003 0) (effects (font (size .8 .8)) (justify left)))(wire (pts (xy 266.7 198.12) (xy 271.78 198.12)) (stroke (width 0) (type default)))(global_label "HV_REF" (shape bidirectional) (at 271.78 198.12 180) (effects (font (size .8 .8)) (justify right)))(wire (pts (xy 328.93 198.12) (xy 323.85 198.12)) (stroke (width 0) (type default)))(global_label "LO_INN" (shape bidirectional) (at 323.85 198.12 0) (effects (font (size .8 .8)) (justify left)))(wire (pts (xy 328.93 200.66000000000003) (xy 323.85 200.66000000000003)) (stroke (width 0) (type default)))(global_label "LO_INN" (shape bidirectional) (at 323.85 200.66000000000003 0) (effects (font (size .8 .8)) (justify left)))(wire (pts (xy 361.95 198.12) (xy 367.03 198.12)) (stroke (width 0) (type default)))(global_label "HV_REF" (shape bidirectional) (at 367.03 198.12 180) (effects (font (size .8 .8)) (justify right)))(wire (pts (xy 41.910000000000004 237.49) (xy 36.830000000000005 237.49)) (stroke (width 0) (type default)))(global_label "E2" (shape bidirectional) (at 36.830000000000005 237.49 0) (effects (font (size .8 .8)) (justify left)))(wire (pts (xy 137.16000000000003 237.49) (xy 132.08 237.49)) (stroke (width 0) (type default)))(global_label "E4" (shape bidirectional) (at 132.08 237.49 0) (effects (font (size .8 .8)) (justify left))))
